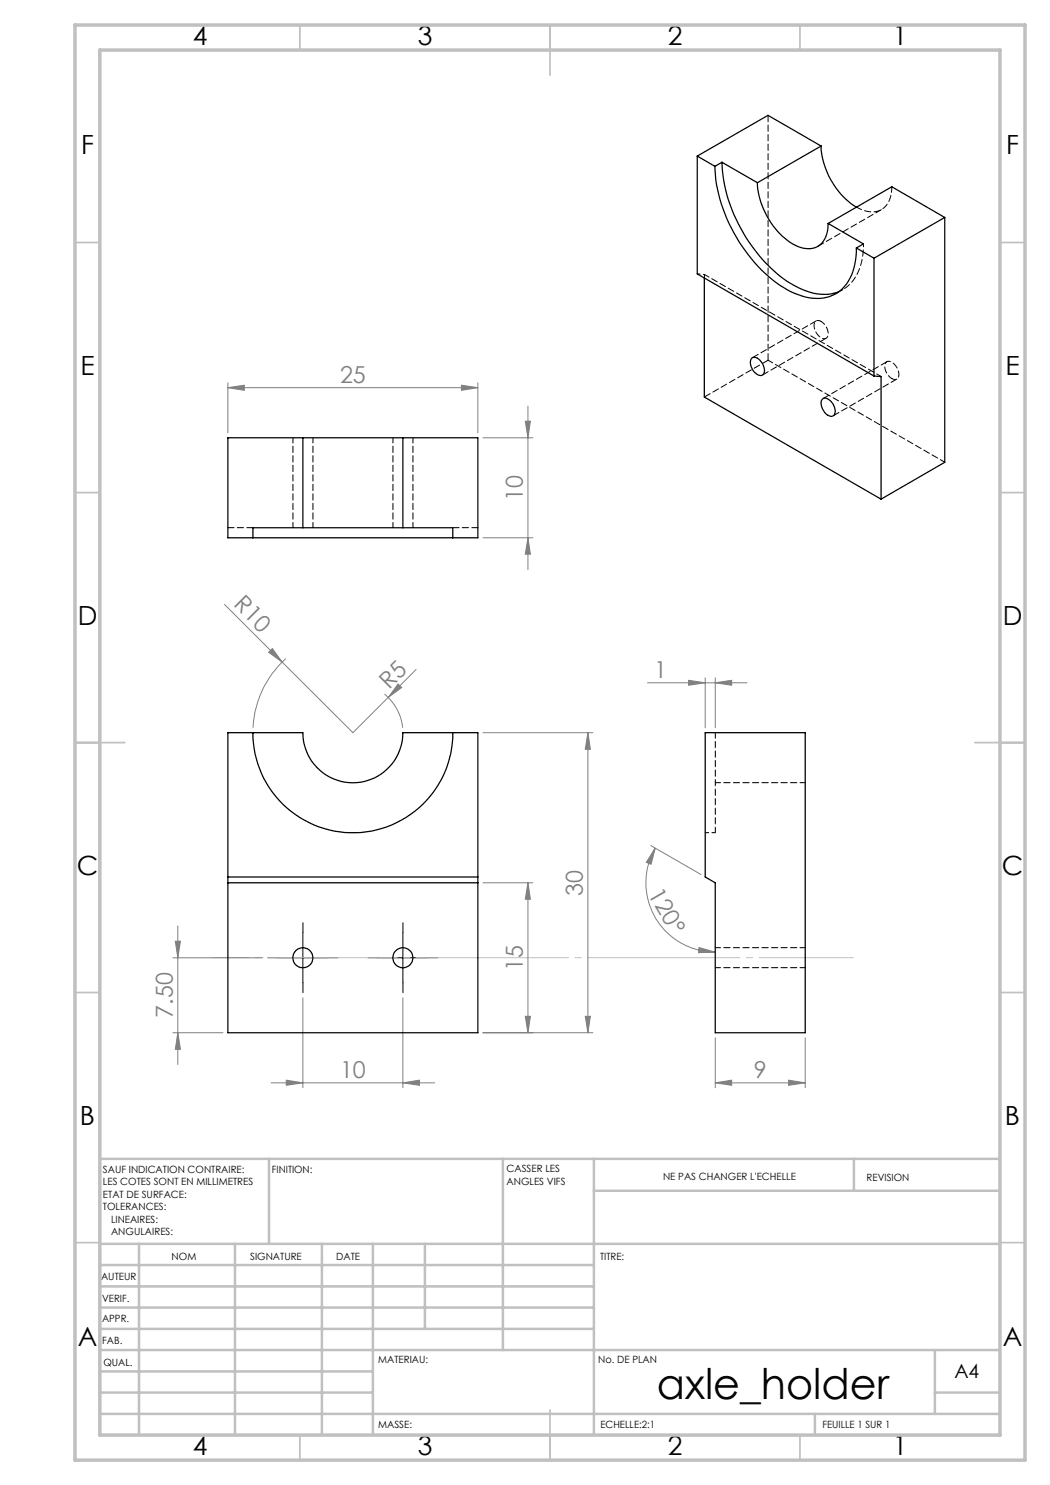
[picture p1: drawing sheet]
<svg xmlns="http://www.w3.org/2000/svg" width="210mm" height="297mm" viewBox="0 0 210 297" stroke-linecap="round" stroke-linejoin="round" font-family="sans-serif">
<g fill="none" stroke="#808080" stroke-width=".2">
<path d="M45.6 77.5l3.3-.5v1.1zM45.6 76.5v10.1M45.6 77.5h50M92.3 77l3.3 .5-3.3 .6zM95.6 76.5v10.1M96.6 87.6h10M105.1 84.2h1l-.5 3.4zM105.6 81.2v32.7M96.6 107.6h10M105.6 107.6l.5 3.2h-1zM44.9 120.9l25.7 25.6 12.6-12.6M53.7 130.5l.8-.8 1.9 2.7z"/>
<path d="M57.1 131.7a20.1 20.1 0 0 0-6.5 13.9M76.9 138.8a10.2 10.2 0 0 1 3.6 6.8M79.6 136.8l.7 .7-2.7 2zM129.5 136.6h19.9M137.7 136.1l3.3 .5-3.3 .5zM141 135.6v10M143.1 136.6l3.2-.5v1zM143.1 135.6v10M96.6 146.5h22M117.6 146.5l.5 3.4h-1zM117.6 146.5v60M96.6 176.6h10"/>
<path d="M105.6 176.6l.5 3.2h-1zM105.6 176.6v29.9M130.2 169.1l10 5.8M131.1 169.6l-.9 3.3-.9-.4zM131.1 169.6a13.9 13.9 0 0 0 12 20.8M34.6 191.6h18M35.1 188.2h1l-.5 3.4zM35.6 185.2v27.7M60.6 199.6v18M80.6 199.6v18M139.8 189.5l3.3 .9-3.4 .1zM34.6 206.5h10"/>
<path d="M35.6 206.5l.5 3.4h-1zM54.2 216.6h32.7M57.3 216l3.3 .6-3.3 .5zM80.6 216.6l3.3-.6v1.1zM96.6 206.5h22M105.1 203.3h1l-.5 3.2zM117.1 203.3h1l-.5 3.2zM143.1 216.6l3.2-.6v1.1zM143.1 207.6v10M143.1 216.6h17.9M157.7 216l3.3 .6-3.3 .5zM161 207.6v10"/>
</g>
<path d="M55.6 191.5h-2M60.6 186.5v-2M60.6 196.5v2M65.6 191.5h2M75.6 191.5h-2M80.6 186.5v-2M80.6 196.5v2M85.6 191.5h2" fill="none" stroke="#000" stroke-width=".2" stroke-dasharray="30.5 1.3 1.3 1.3"/>
<path d="M55.6 191.6h10M60.6 186.5v10.1M75.6 191.6h10M80.6 186.5v10.1" fill="none" stroke="#000" stroke-width=".2"/>
<path d="M60.6 191.5h110" fill="none" stroke="#c0c0c0" stroke-width=".2" stroke-dasharray="30.5 1.3 1.3 1.3" stroke-dashoffset="11.6"/>
<path d="M60.6 191.5h-17.9" fill="none" stroke="#c0c0c0" stroke-width=".2" stroke-dasharray="30.5 1.3 1.3 1.3" stroke-dashoffset="23.4"/>
<g fill="none" stroke="#c0c0c0" stroke-width=".35">
<path d="M60 5v5M110 5v10M160 5v5M15 48.5h5M200 48.5h5M15 98.5h5M200 98.5h5M15 148.5h10M195 148.5h10M15 198.5h5M200 198.5h5M15 248.5h5"/>
<path d="M200 248.5h5M60 287v5M110 282v10M160 287v5"/>
</g>
<g fill="none" stroke="#c0c0c0" stroke-width=".5">
<path d="M53.8 231.8v17M100.6 231.8v38.2M118.8 231.8v55.2M118.8 238.2h81.2M170.8 231.8v6.4M200 231.8h-180v55.2M20 248.8h180M20 257.3h98.8M20 253h98.8M27.8 248.8v38.2M47 248.8v38.2M64.4 248.8v38.2"/>
<path d="M74.6 248.8v38.2M85 248.8v17M20 265.8h98.8M20 261.5h98.8M20 278.5h54.6M20 274.3h54.6M20 270h180M187 278.5h13M187 270v12.8M20 282.8h180M163 282.8v4.2"/>
</g>
<path d="M15 5h190v287h-190zM20 10h180v277h-180z" fill="none" stroke="#c0c0c0" stroke-width=".7"/>
<g fill="#808080">
<path d="M53.7 130.5l.8-.8 1.9 2.7z"/>
<path d="M79.6 136.8l.7 .7-2.7 2z"/>
<path d="M157.7 216l3.3 .6-3.3 .5zM143.1 216.6l3.2-.6v1.1z"/>
<path d="M57.3 216l3.3 .6-3.3 .5zM80.6 216.6l3.3-.6v1.1zM137.7 136.1l3.3 .5-3.3 .5zM143.1 136.6l3.2-.5v1zM45.6 77.5l3.3-.5v1.1zM92.3 77l3.3 .5-3.3 .6z"/>
<path d="M105.6 176.6l.5 3.2h-1zM105.1 203.3h1l-.5 3.2zM117.6 146.5l.5 3.4h-1zM117.1 203.3h1l-.5 3.2zM35.1 188.2h1l-.5 3.4zM35.6 206.5l.5 3.4h-1zM105.1 84.2h1l-.5 3.4zM105.6 107.6l.5 3.2h-1z"/>
<path d="M131.1 169.6l-.9 3.3-.9-.4zM139.8 189.5l3.3 .9-3.4 .1z"/>
</g>
<g fill="none" stroke="#000" stroke-width=".25">
<path d="M139.5 31.2l3.5 2.1M139.5 31.2v23.6l35.3 20.4M143 33.3a31.5 31.5 0 0 0 10.8 22 15.1 15.1 0 0 0 10.2 4.4 7.5 7.5 0 0 0 6.8-6.1l.4-2.3 .1-1.7M144.4 32.5a31.5 31.5 0 0 0 13.8 24.2 11.2 11.2 0 0 0 9.1 1.8l.5-.2M144.4 32.5l7.1 4M144.4 32.5l-1.4 .8M151.5 36.5a15.5 15.5 0 0 0 7.6 12.6 4.2 4.2 0 0 0 5.6-.9l.8-1.8 .1-1.7M164.2 29.2a15.6 15.6 0 0 0 7.1 12.2M164.2 29.2l-10.6-6.1-14.1 8.1M164.2 29.2l-12.7 7.3M140.9 55.6v23.8l35.3 20.4M165.6 44.7l7.1 4.1-1.4 .8"/>
<path d="M171.3 49.6l3.5 2M174.8 51.6v23.6M188.9 43.5l-14.1 8.1M188.9 43.5l-10.5-6.1-12.8 7.3M188.9 43.5v49l-12.7 7.3M150.3 71.7a1.42 1.42 0 0 1 2.1 .8 1.86 1.86 0 0 1 .1 2.5 2.05 2.05 0 0 1-2.3-1.7l-.1-.9zM164.5 79.8a1.19 1.19 0 0 1 1.7 .5 2.28 2.28 0 0 1 .5 2.8 1.77 1.77 0 0 1-2.1-1.2 1.86 1.86 0 0 1-.1-2.1zM174.8 75.2l1.4 .1v24.5M60.6 87.6h20M60.6 87.6h-15v20h5M60.6 87.6v17.9M80.6 87.6h15v20h-5"/>
<path d="M80.6 87.6v17.9M50.6 107.6h40M60.6 105.5h20M60.6 105.5h-10v2.1M80.6 105.5h10v2.1M45.6 146.5h15a10 10 0 0 0 10 10.1 10 10 0 0 0 10-10.1h15v60h-50zM50.6 146.5a20 20 0 0 0 20 20.1 20 20 0 0 0 20-20.1M141 146.5h20v60h-17.9v-29.9l-2.1-1.2zM45.6 175.4h50M45.6 176.6h50"/>
<circle cx="60.6" cy="191.6" r="2.02"/>
<circle cx="80.6" cy="191.5" r="2.02"/>
</g>
<path d="M176.2 75.3l-35.3-20.4M58.6 87.5v18M78.6 87.5v18M189 92.5l-35.4-20.5M62.6 105.5v-18M82.6 105.5v-18M143.1 156.5h18M143.1 166.5v-20M143.1 193.5h18M161.1 189.5h-18" fill="none" stroke="#000" stroke-width=".2" stroke-dasharray="1.3 .6" stroke-dashoffset=".2"/>
<path d="M141.1 166.5h2" fill="none" stroke="#000" stroke-width=".2" stroke-dasharray="1.3 .6" stroke-dashoffset=".6"/>
<path d="M163.6 49.3l12.7-7.4M152.5 75l12.7-7.4M153.6 72v-49M153.6 72l-12.7 7.4M163.2 64.2l-12.7 7.3M177.4 72.3l-12.8 7.4M166.6 83.2l12.8-7.4M50.6 105.5h-5M95.6 105.5h-5" fill="none" stroke="#000" stroke-width=".2" stroke-dasharray="1.3 .6"/>
<path d="M139.5 54.8l1.4 .1M167.8 58.3a8.4 8.4 0 0 0 4.7-7l.2-2.5" fill="none" stroke="#000" stroke-width=".2" stroke-dasharray="1.3 .6" stroke-dashoffset=".7"/>
<path d="M171.3 41.4a4.5 4.5 0 0 0 5.8-.2 5.8 5.8 0 0 0 1.3-3.9" fill="none" stroke="#000" stroke-width=".2" stroke-dasharray="1.3 .6" stroke-dashoffset=".1"/>
<path d="M140.9 54.9v.7" fill="none" stroke="#000" stroke-width=".2" stroke-dasharray="1.3 .6" stroke-dashoffset=".3"/>
<path d="M164.2 64.3a.9 .9 0 0 0-1.1 0 .9 .9 0 0 0-.3 1 2.57 2.57 0 0 0 2.2 2.4 1.48 1.48 0 0 0 .3-2.2l-.4-.6-.7-.6M178.4 75.7a.9 .9 0 0 0 1.1 0 .9 .9 0 0 0 .3-1 2.57 2.57 0 0 0-2.2-2.4 1.48 1.48 0 0 0-.3 2.2l.6 .8 .5 .4" fill="none" stroke="#000" stroke-width=".2" stroke-dasharray="1.3 .6" stroke-dashoffset=".4"/>
<path d="M167.2 58.7l1.4-.8" fill="none" stroke="#000" stroke-width=".2" stroke-dasharray="1.3 .6" stroke-dashoffset=".8"/>
<text font-size="8.5" x="131.4" y="279.7">axle_holder</text>
<g font-size="5.3">
<text x="38.5" y="9">4</text>
<text x="83.5" y="9">3</text>
<text x="133.6" y="9">2</text>
<text x="178.6" y="9">1</text>
<text x="16.2" y="30.8">F</text>
<text x="201.2" y="30.8">F</text>
<text x="16.1" y="75">E</text>
<text x="201.1" y="75">E</text>
<text x="15.5" y="125">D</text>
<text x="200.5" y="125">D</text>
<text x="15.4" y="175">C</text>
<text x="200.4" y="175">C</text>
<text x="16" y="225">B</text>
<text x="201" y="225">B</text>
<text x="15.5" y="269.3">A</text>
<text x="200.5" y="269.3">A</text>
<text x="38.5" y="291">4</text>
<text x="83.5" y="291">3</text>
<text x="133.6" y="291">2</text>
<text x="178.6" y="291">1</text>
</g>
<g font-size="4.7" fill="#808080">
<text x="68" y="76.5">25</text>
<text x="104.6" y="100.1" transform="rotate(-90 104.6 100.1)">10</text>
<text x="46.6" y="121.1" transform="rotate(45 46.6 121.1)">R10</text>
<text x="77.8" y="138" transform="rotate(-45 77.8 138)">R5</text>
<text x="130.8" y="135.5">1</text>
<text x="116.6" y="179.1" transform="rotate(-90 116.6 179.1)">30</text>
<text x="129.5" y="178.8" transform="rotate(60 129.5 178.8)">120°</text>
<text x="104.6" y="194.1" transform="rotate(-90 104.6 194.1)">15</text>
<text x="34.6" y="203.6" transform="rotate(-90 34.6 203.6)">7.50</text>
<text x="68" y="215.5">10</text>
<text x="150.8" y="215.5">9</text>
</g>
<text font-size="3.9" x="190.9" y="275.5">A4</text>
<g font-size="2">
<text x="20.6" y="234.6">SAUF INDICATION CONTRAIRE:</text>
<text x="20.6" y="237.1">LES COTES SONT EN MILLIMETRES</text>
<text x="20.6" y="239.6">ETAT DE SURFACE:</text>
<text x="54.4" y="234.6">FINITION:</text>
<text x="101.3" y="234.5">CASSER LES</text>
<text x="101.3" y="237">ANGLES VIFS</text>
<text x="132.6" y="236">NE PAS CHANGER L'ECHELLE</text>
<text x="173.3" y="236.2">REVISION</text>
<text x="20.6" y="242.1">TOLERANCES:</text>
<text x="22.2" y="244.6">LINEAIRES:</text>
<text x="22.2" y="247.1">ANGULAIRES:</text>
<text x="34.3" y="252">NOM</text>
<text x="50" y="251.9">SIGNATURE</text>
<text x="67.2" y="251.9">DATE</text>
<text x="120" y="251.9">TITRE:</text>
<text x="20.2" y="256.1">AUTEUR</text>
<text x="20.4" y="260.3">VERIF.</text>
<text x="20.4" y="264.4">APPR.</text>
<text x="20.5" y="268.8">FAB.</text>
<text x="20.7" y="273.1">QUAL.</text>
<text x="75.7" y="272.5">MATERIAU:</text>
<text x="119.6" y="272.5">No. DE PLAN</text>
<text x="75.6" y="285.5">MASSE:</text>
<text x="120.1" y="285.6">ECHELLE:2:1</text>
<text x="164.5" y="285.6">FEUILLE 1 SUR 1</text>
</g>
</svg>
